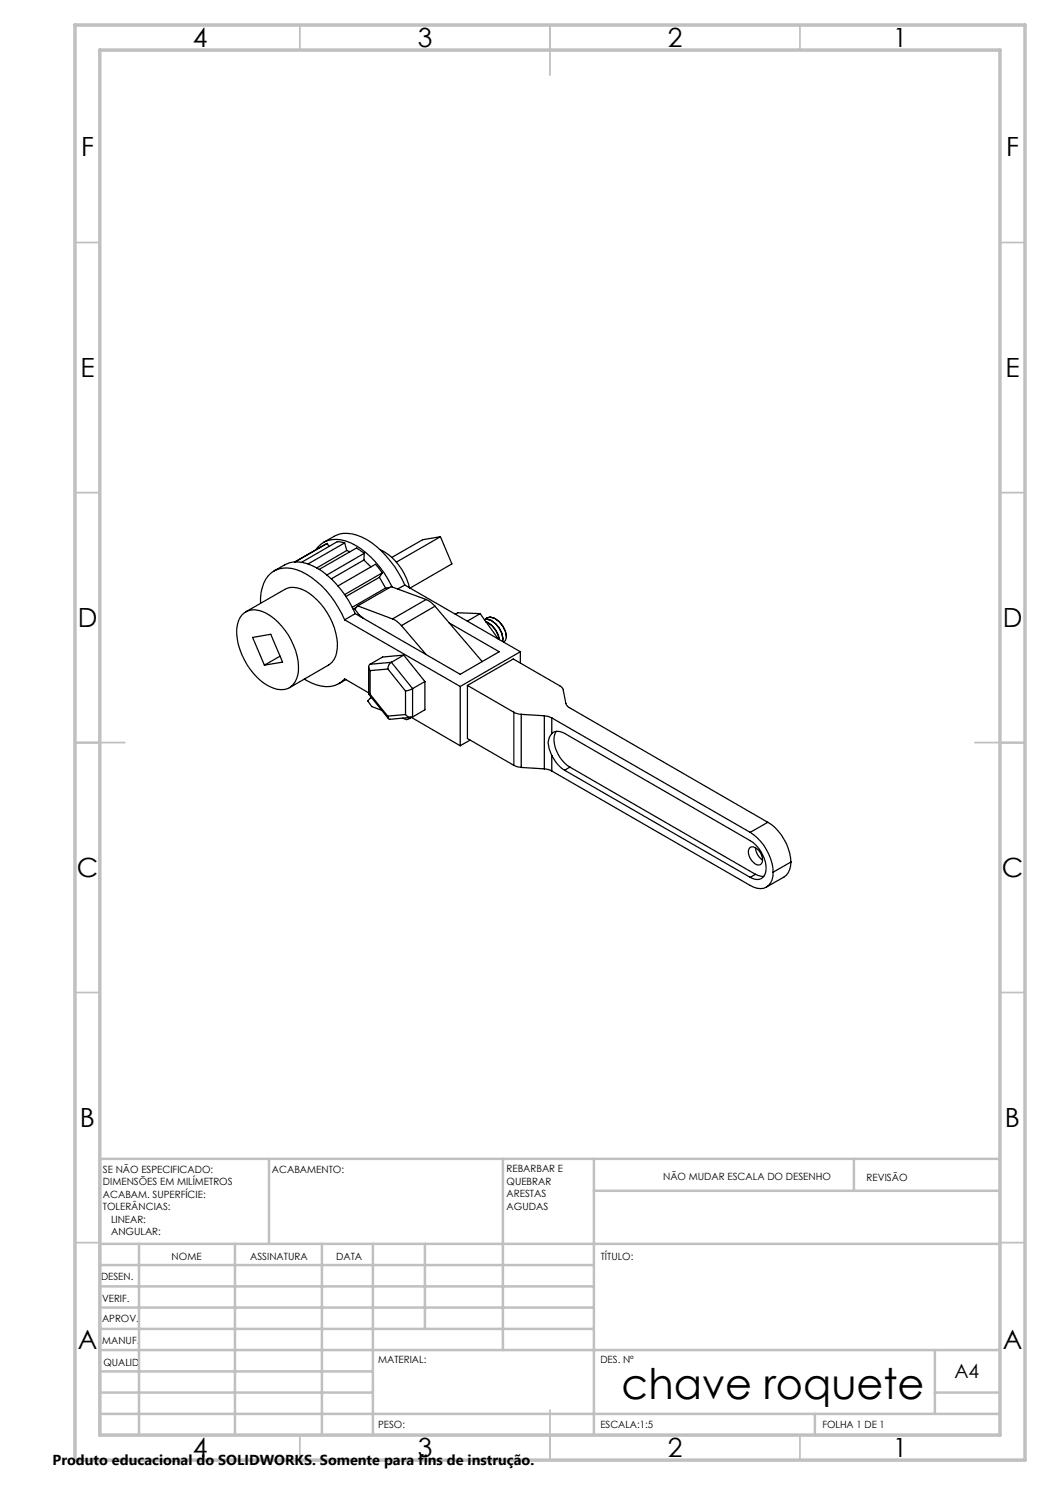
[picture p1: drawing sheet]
<svg xmlns="http://www.w3.org/2000/svg" width="210mm" height="297mm" viewBox="0 0 210 297" stroke-linecap="round" stroke-linejoin="round" font-family="sans-serif">
<g fill="none" stroke="#c0c0c0" stroke-width=".35">
<path d="M60 5v5M110 5v10M160 5v5M15 48.5h5M200 48.5h5M15 98.5h5M200 98.5h5M15 148.5h10M195 148.5h10M15 198.5h5M200 198.5h5M15 248.5h5"/>
<path d="M200 248.5h5M60 287v5M110 282v10M160 287v5"/>
</g>
<g fill="none" stroke="#c0c0c0" stroke-width=".5">
<path d="M53.8 231.8v17M100.6 231.8v38.2M118.8 231.8v55.2M118.8 238.2h81.2M170.8 231.8v6.4M200 231.8h-180v55.2M20 248.8h180M20 257.3h98.8M20 253h98.8M27.8 248.8v38.2M47 248.8v38.2M64.4 248.8v38.2"/>
<path d="M74.6 248.8v38.2M85 248.8v17M20 265.8h98.8M20 261.5h98.8M20 278.5h54.6M20 274.3h54.6M20 270h180M187 278.5h13M187 270v12.8M20 282.8h180M163 282.8v4.2"/>
</g>
<path d="M15 5h190v287h-190zM20 10h180v277h-180z" fill="none" stroke="#c0c0c0" stroke-width=".7"/>
<g fill="none" stroke="#000" stroke-width=".25">
<path d="M54.8 114.2a8.3 8.3 0 0 1 4.8-1.8 11.9 11.9 0 0 1 7.7 4.5 21.5 21.5 0 0 1 3.7 5.8M63.1 110a5 5 0 0 1 6.2-1.8 17.7 17.7 0 0 1 9.1 9.2M64.7 108.5a8.1 8.1 0 0 1 4.8-1.8 11.7 11.7 0 0 1 7.7 4.5 20.3 20.3 0 0 1 3.8 5.8M65.4 108.7l-6.5 3.7M65.4 108.7l-6.4 3.7M65.4 108.7l.4 .6M68.9 108.6l-1.4-.3-7.2 4.2M68.9 108.6l-7.3 4.2M68.9 108.6l.5 1.5M69.4 110.1l.6 .2M69.4 110.1l-6 3.5M72.8 112l1.4 1.4"/>
<path d="M72.8 112l-6.5 3.8M72.8 110.7l-1.5-1.1-7.4 4.3M72.8 110.7l-7.4 4.3M72.8 110.7v1.3M75.9 115.5l-6.7 3.8M75.9 115.5l1.2 2.1M76.1 110a11.1 11.1 0 0 1 5.8 7.6M76.4 114.6l-1.3-1.7-7.5 4.3M76.4 114.6l-7.5 4.3M76.4 114.6l-.5 .9M77.1 117.6l-6.7 3.9M77.9 117.5l-.8 .1"/>
<path d="M81 117l-1.4 .8M81 117l23.1 13.3M85.2 119.9l.9 .5 .9 .8M85.2 119.9l-6.7 3.9M85.2 119.9l-7-2.6-6.7 3.9M88.1 107.3l-3.6 .6-6.1 3.6M88.1 107.3l-8.8 5.1M88.1 107.3l2.3 5.5-8.4 4.8M48.4 122.9a3.8 3.8 0 0 1 4.8-.3 13.4 13.4 0 0 1 6.5 11.5 3.6 3.6 0 0 1-4.3 3.8 11.5 11.5 0 0 1-7.1-7.1 8.6 8.6 0 0 1-.3-7.3zM49.1 122.4l7.8-4.5a4.1 4.1 0 0 1 4.1 .2 13.4 13.4 0 0 1 6.5 11.5 3.9 3.9 0 0 1-1.8 3.4l-7.8 4.5M50.5 127.5l3.7-.6 2.3 5.5-3.6 .6zM52.1 120.6a6.7 6.7 0 0 1 2.9-6.5 7.2 7.2 0 0 1 7.3 1.4 20.1 20.1 0 0 1 6.6 8.5"/>
<path d="M56 131.2l-3.1 1.8M60.9 135.8a6.9 6.9 0 0 0 6.7 1l1.3-1 4.8 2.8M68.9 124l23.1 13.3M69.2 135.9l-1.4 .8M71 121.9l.8 1 .8 .7M71 122.7l21 12.2 7.8-4.6-9.9-5.7M71 122.7l-2.1 1.3M71.3 121.5l-.7 .3M71.5 121.2l-.5 .6M71.5 121.2l7 2.6M72.3 123.4h-.1M73.7 138.8h.3"/>
<path d="M73.7 133.4v5.4M73.7 138.8l4 4.9M74 132.9a.84 .84 0 0 0 0 1.2M74 138.8l3.5 4.4M74 134.1v4.7M74.1 139.6l-.5 .6 .8 1.1 1.9 .8M74.3 139.5l-.2 .1M77.6 133.8l3.5 4.4M77.6 133.8l-3.6 .3M78.3 132.5a1.5 1.5 0 0 0-.7 1.3M78.3 132.5l4.2 5.2M78.3 132.5l-4.3 .4"/>
<path d="M78.5 123.8l.7 .3 1.1 1M80.3 125.1l4.9 5.8M80.8 131l4.2 5.3M80.8 131l-2.5 1.5M80.8 131l-4.3 .4-2.5 1.5M81.1 138.2v4.7M82.5 137.7l-1.4 .5M82.5 137.7v5.7M85 136.3l-2.5 1.4M85 136.3v5.7l-2.5 1.4M87 121.2l-6.7 3.9M87 121.2l9.4 11.1"/>
<path d="M92 137.3v11.9M93.5 137.1l9.2-5.3 9.5 5.5 .4 .6 .6 3 .5 .6 39.9 23M93.5 137.1l9.3 5.3M93.5 137.1v10.6l9.3 5.4M96 122.7l-2.5 1.5M96 122.7l3.7 5.1M96 122.7l-4.4-.1-.5 .2M96.9 123.9l.5-.1a4.2 4.2 0 0 1 3.1 4.5 4.2 4.2 0 0 0-3.1-4.5l-.5 .1M97 123.9l.3-.3 .8-.2a4.3 4.3 0 0 1 3.2 4.1M97.2 124.4a4.2 4.2 0 0 1 2.6 3.5M97.3 123.6h.1M97.3 123.6l.8-.2a4.3 4.3 0 0 1 3.2 3.9v.2"/>
<path d="M101.3 127.5l-.2 .6-.4 .3M104.1 130.3l-12.1 7M104.1 130.3v2.3M77.5 143.2l.1 .4 .4 .3 4.2-.4M81.1 142.9a1.17 1.17 0 0 0 1.4 .5M81.1 142.9l-3.6 .3M82.2 143.5l-.9 .4-.8-.3M82.2 143.5l-.4 .3M82.3 143.5l9.7 5.7M94 148l-2 1.2M102.8 142.4l1.4 .5M102.8 153.1l1.4 .4"/>
<path d="M102.8 142.4v10.7M104.2 142.9l4.7 .3M104.2 142.9v10.6M104.2 153.5l4.7 .3M108.9 143.2l1.4 .4M108.9 153.8l1.4 .4M108.9 143.2v10.6M110.3 154.2l39.7 22.9a2.82 2.82 0 0 0 4.1-.5l.5-1.3v-.9M110.3 151.1a6.8 6.8 0 0 0 2.6 3M110.3 146.7a2.07 2.07 0 0 1 2.6 0l37.1 21.4a6.7 6.7 0 0 1 3.1 6.5 1.85 1.85 0 0 1-3.1 .9M110.3 146.7l-.4 .7-.3 1.1 .2 1.2 .5 1.4M110.3 143.6v3.1"/>
<path d="M110.3 151.1v3.1M110.3 143.6l39.7 22.9M111.3 146.3a4.7 4.7 0 0 0 .5 4.9 6.4 6.4 0 0 0 2.2 2.2M112.9 154.1l37.1 21.4M114 153.4l37.1 21.5M114 153.4l-1.1 .7M150 169.5a1.7 1.7 0 0 1 2.1 1 1.84 1.84 0 0 1 0 2.4 1.91 1.91 0 0 1-2.1-1.3 1.86 1.86 0 0 1 0-2.1zM150 166.5a10.3 10.3 0 0 1 4.6 7.9M151.1 174.9l1.7 .4M151.1 169.5a3.3 3.3 0 0 0 1.4 2.5M151.1 174.9l-1.1 .6M153.6 164.5a10.3 10.3 0 0 1 4.6 7.9"/>
<path d="M153.6 164.5l-3.6 2M158.2 172.4a3.5 3.5 0 0 1-1.4 3l-3.5 2M158.2 172.4l-3.6 2"/>
</g>
<text font-size="8.5" x="124.3" y="279.7">chave roquete</text>
<g font-size="5.3">
<text x="38.5" y="9.5">4</text>
<text x="83.5" y="9.5">3</text>
<text x="133.6" y="9.5">2</text>
<text x="178.6" y="9.5">1</text>
<text x="16.2" y="31.3">F</text>
<text x="201.2" y="31.3">F</text>
<text x="16.1" y="75.5">E</text>
<text x="201.1" y="75.5">E</text>
<text x="15.5" y="125.5">D</text>
<text x="200.5" y="125.5">D</text>
<text x="15.4" y="175.5">C</text>
<text x="200.4" y="175.5">C</text>
<text x="16" y="225.5">B</text>
<text x="201" y="225.5">B</text>
<text x="15.5" y="269.8">A</text>
<text x="200.5" y="269.8">A</text>
<text x="38.5" y="291.5">4</text>
<text x="83.5" y="291.5">3</text>
<text x="133.6" y="291.5">2</text>
<text x="178.6" y="291.5">1</text>
</g>
<text font-size="3.9" x="190.9" y="275.5">A4</text>
<text font-size="2.9" x="10.5" y="292.9">Produto educacional do SOLIDWORKS. Somente para fins de instrução.</text>
<g font-size="2">
<text x="20.6" y="234.6">SE NÃO ESPECIFICADO:</text>
<text x="20.6" y="237.1">DIMENSÕES EM MILÍMETROS</text>
<text x="20.6" y="239.6">ACABAM. SUPERFÍCIE:</text>
<text x="54.4" y="234.6">ACABAMENTO:</text>
<text x="101.3" y="234.5">REBARBAR E</text>
<text x="101.3" y="237">QUEBRAR</text>
<text x="101.3" y="239.5">ARESTAS</text>
<text x="132.6" y="236">NÃO MUDAR ESCALA DO DESENHO</text>
<text x="173.3" y="236.2">REVISÃO</text>
<text x="20.6" y="242.1">TOLERÂNCIAS:</text>
<text x="22.2" y="244.6">LINEAR:</text>
<text x="101.3" y="242">AGUDAS</text>
<text x="22.2" y="247.1">ANGULAR:</text>
<text x="34.3" y="252">NOME</text>
<text x="50" y="251.9">ASSINATURA</text>
<text x="67.2" y="251.9">DATA</text>
<text x="120.2" y="251.9">TÍTULO:</text>
<text x="20.2" y="256.1">DESEN.</text>
<text x="20.4" y="260.3">VERIF.</text>
<text x="20.4" y="264.4">APROV.</text>
<text x="20.5" y="268.8">MANUF.</text>
<text x="20.7" y="273.1">QUALID</text>
<text x="75.7" y="272.5">MATERIAL:</text>
<text x="120.1" y="272.5">DES. Nº</text>
<text x="75.6" y="285.5">PESO:</text>
<text x="120.1" y="285.6">ESCALA:1:5</text>
<text x="164.5" y="285.6">FOLHA 1 DE 1</text>
</g>
</svg>
